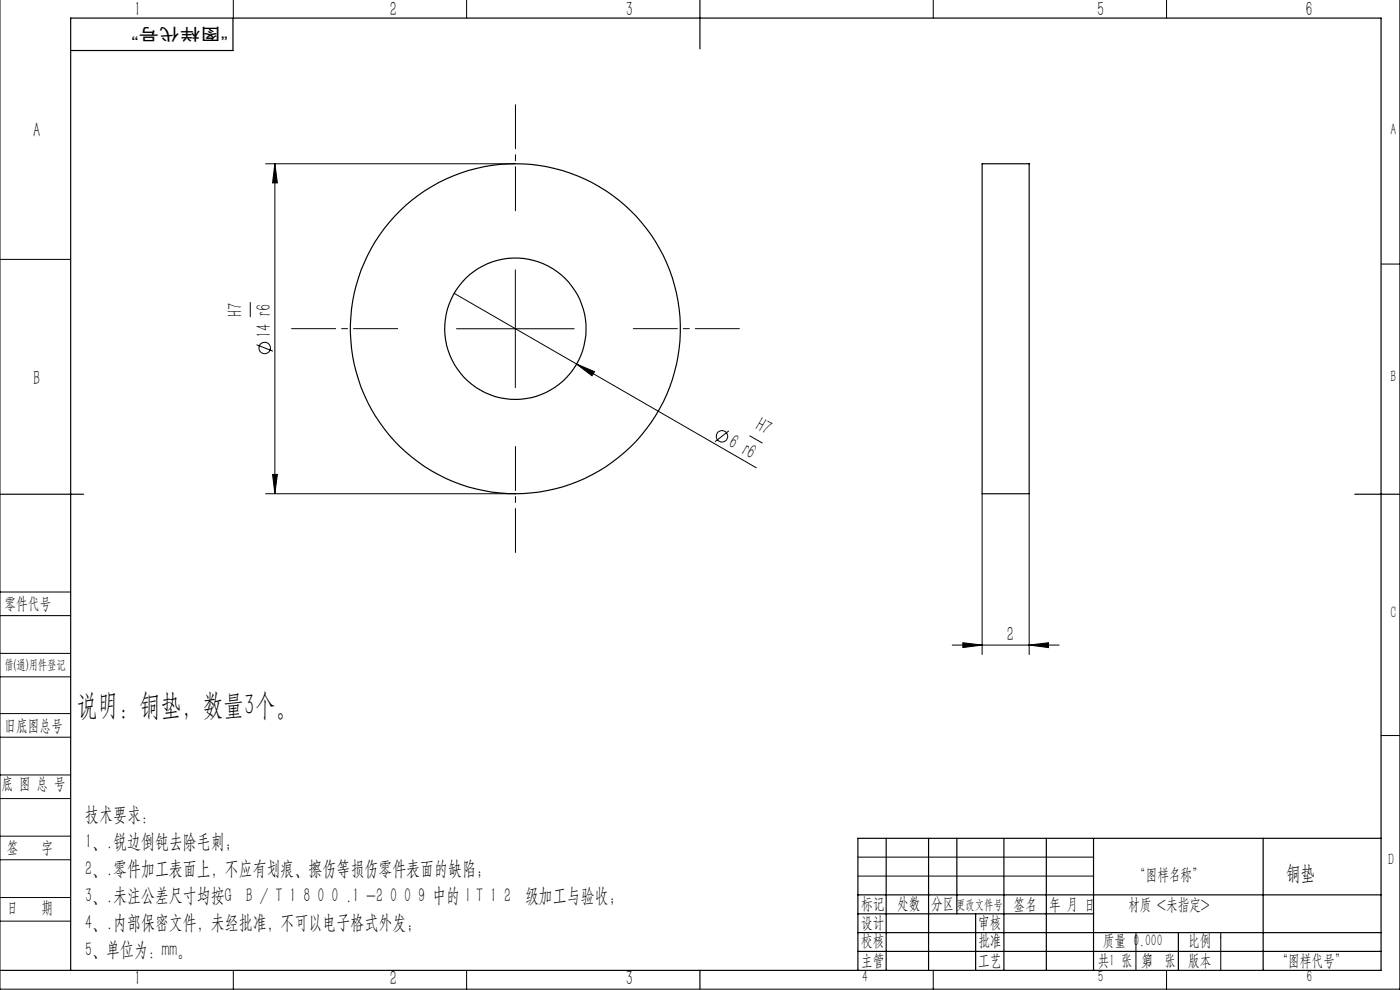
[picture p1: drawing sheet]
<svg xmlns="http://www.w3.org/2000/svg" width="297mm" height="210mm" viewBox="0 0 297 210" stroke-linecap="round" stroke-linejoin="round" font-family="sans-serif">
<g fill="none" stroke="#000" stroke-width=".21">
<path d="M0 -.1v209.9h297v-209.9M49.5 0v3.8M99 0v3.8M198 0v3.8M247.5 0v3.8M56.3 34.7h53M58.3 34.7v70M58.3 34.7l.5 4.1h-1zM0 55h15M109.3 57.2v25M293 56h4M53.1 64.2v3"/>
<path d="M54.4 73.1l3.5 1.4M96.3 62.2l26 15M96.8 69.7h25M122.3 77.2l38.1 22M122.3 77.2l3.8 1.6-.5 .9zM154.6 91.4l-2.9 2.3M159.1 92.5l2.6 1.5M56.3 104.7h53M57.8 100.6h1l-.5 4.1zM208.4 104.7v34.1M218.3 104.7v34.1M0 138.6h15"/>
<path d="M0 125.6h15M0 130.6h15M202 136.8h22.7M204.3 136.3l4.1 .5-4.1 .6zM218.3 136.8l4.1-.5v1.1zM0 143.6h15M0 156.4h15M0 151.4h15M293 156h4M0 169.4h15M0 164.4h15M0 177.4h15"/>
<path d="M0 182.4h15M0 190.4h15M0 195.4h15M182 181.8h50M182 185.8h50M241 197.8v8M259 197.8v8M49.5 205.8v4M99 205.8v4M198 205.8v4M247.5 205.8v4"/>
<circle cx="56.1" cy="73.8" r="1.21"/>
<circle cx="153.2" cy="92.5" r="1.21"/>
</g>
<path d="M109.3 44.7v-22.5M84.3 69.7h-22.5M134.3 69.7h22.5M109.3 94.7v22.5" fill="none" stroke="#000" stroke-width=".21" stroke-dasharray="30.5 1.3 1.3 1.3" stroke-dashoffset="21.1"/>
<g fill="none" stroke="#000" stroke-width=".25">
<path d="M148.5 0v10.4M49.4 3.8v6.9h-34.4M208.4 34.7h9.9v70h-9.9zM0 104.8h17.7M287.4 104.8h9.6M188 177.8v28M197 177.8v28M203 177.8v16M213 177.8v28M222 177.8v28M232 177.8v28M268 177.8v28"/>
<path d="M293 177.8h-111v28M182 189.8h111M182 193.8h50M182 197.8h111M207 193.8v12M250 197.8v8M0 205.8h293v-202h-278v202M148.5 205.8v4M182 201.8h111"/>
<circle cx="109.3" cy="69.7" r="35"/>
<circle cx="109.3" cy="69.7" r="15"/>
</g>
<g fill="#000">
<path d="M122.3 77.2l3.8 1.6-.5 .9z"/>
<path d="M58.3 34.7l.5 4.1h-1zM57.8 100.6h1l-.5 4.1z"/>
<path d="M204.3 136.3l4.1 .5-4.1 .6zM218.3 136.8l4.1-.5v1.1z"/>
</g>
<text font-size="6.3" x="16.3" y="151.6">说明：铜垫，数量3个。</text>
<g font-size="4.4">
<text x="28.5" y="3.5">1</text>
<text x="82.7" y="3.5">2</text>
<text x="132.7" y="3.5">3</text>
<text x="232.7" y="3.5">5</text>
<text x="277" y="3.5">6</text>
<text x="7.1" y="29.1">A</text>
<text x="51.4" y="67.2" transform="rotate(-90 51.4 67.2)">H7</text>
<text x="57.5" y="71.8" transform="rotate(-90 57.5 71.8)">14 r6</text>
<text x="7.1" y="81.6">B</text>
<text x="154.3" y="94.7" transform="rotate(30 154.3 94.7)">6 r6</text>
<text x="160" y="90.9" transform="rotate(30 160 90.9)">H7</text>
<text x="213.6" y="135.9">2</text>
<text x="272.9" y="186.7">铜垫</text>
<text x="28.5" y="208.9">1</text>
<text x="82.7" y="208.9">2</text>
<text x="132.7" y="208.9">3</text>
</g>
<g font-size="4.2">
<text x="18.1" y="174.2">技术要求：</text>
<text x="18.1" y="179.9">1、.锐边倒钝去除毛刺；</text>
<text x="18.1" y="185.6">2、.零件加工表面上，不应有划痕、擦伤等损伤零件表面的缺陷；</text>
<text x="18.1" y="191.4">3、.未注公差尺寸均按G B / T 1 8 0 0 .1 -2 0 0 9 中的 I T 1 2 级加工与验收；</text>
<text x="18.1" y="197.1">4、.内部保密文件，未经批准，不可以电子格式外发；</text>
<text x="18.1" y="202.8">5、单位为：mm。</text>
</g>
<g font-size="3.5">
<text x="48.3" y="6" transform="rotate(-180 48.3 6)">“图样代号”</text>
<text x="295" y="28.5">A</text>
<text x="295" y="81">B</text>
<text x="1" y="129.1">零件代号</text>
<text x="295" y="131">C</text>
<text x="1" y="155">旧底图总号</text>
<text x=".3" y="167.4">底 图 总 号</text>
<text x="1.4" y="180.9">签</text>
<text x="8.8" y="180.9">字</text>
<text x="294.5" y="183.5">D</text>
<text x="240.6" y="186.6">“图样名称”</text>
<text x="1.4" y="193.7">日</text>
<text x="8.8" y="193.7">期</text>
<text x="182.7" y="192.8">标记</text>
<text x="182.7" y="196.8">设计</text>
<text x="190.3" y="192.8">处数</text>
<text x="197.5" y="192.8">分区</text>
<text x="207.5" y="196.8">审核</text>
<text x="215" y="193">签名</text>
<text x="222.6" y="193">年 月 日</text>
<text x="239.3" y="193">材质 &lt;未指定&gt;</text>
<text x="182.7" y="200.8">校核</text>
<text x="207.5" y="200.8">批准</text>
<text x="234" y="200.8">质量 0.000</text>
<text x="252" y="200.8">比例</text>
<text x="182.7" y="205">主管</text>
<text x="182.9" y="208.3">4</text>
<text x="207.5" y="205">工艺</text>
<text x="232.9" y="208.3">5</text>
<text x="232.9" y="205">共 张</text>
<text x="235.3" y="205">1</text>
<text x="242.1" y="205">第1 张</text>
<text x="252" y="205">版本</text>
<text x="270.8" y="205">“图样代号”</text>
<text x="277.1" y="208.3">6</text>
</g>
<g font-size="2.8">
<text x="1" y="141.9">借(通)用件登记</text>
<text x="202.9" y="192.8">更改文件号</text>
</g>
</svg>
